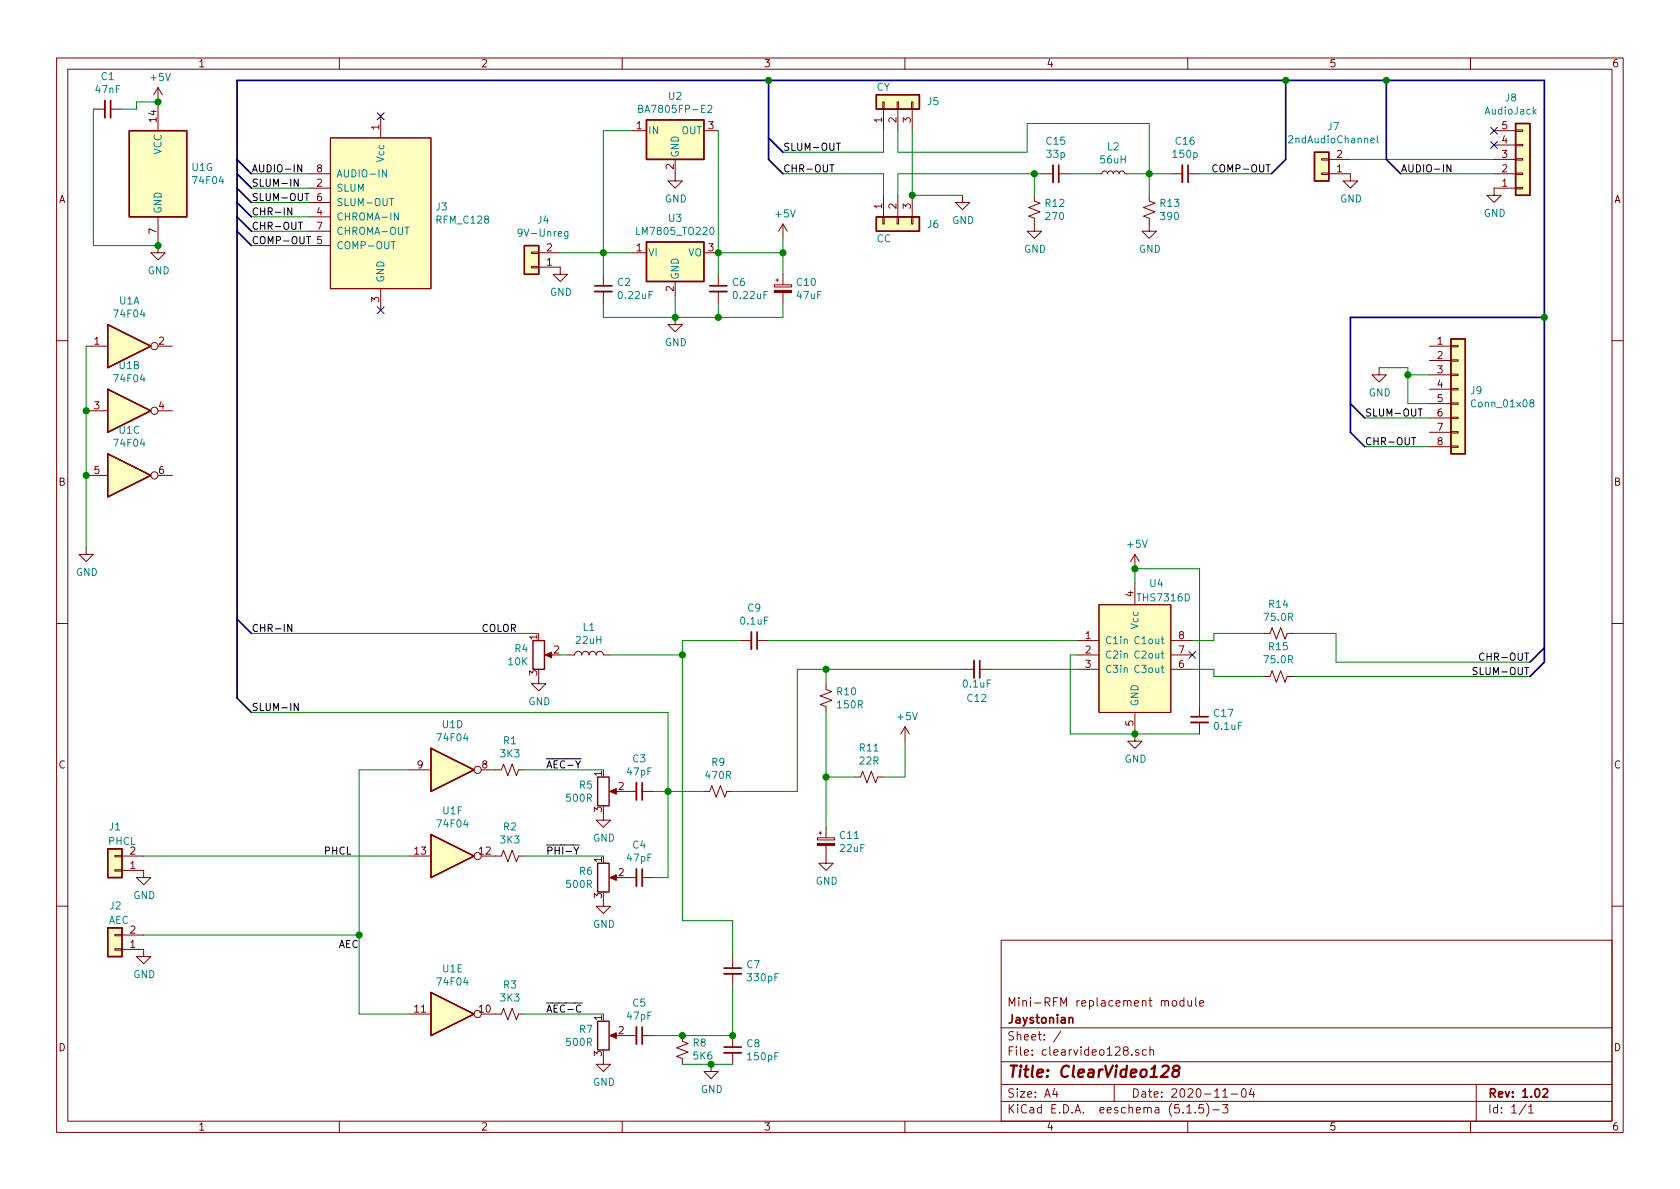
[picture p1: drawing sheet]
EESchema Schematic File Version 4
EELAYER 30 0
EELAYER END
$Descr A4 11693 8268
encoding utf-8
Sheet 1 1
Title "ClearVideo128"
Date "2020-11-04"
Rev "1.02"
Comp "Jaystonian"
Comment1 "Mini-RFM replacement module"
Comment2 ""
Comment3 ""
Comment4 ""
$EndDescr
$Comp
L CPU2:THS7316D U4
U 1 1
P 7900 4550
F 0 "U4" H 8050 5050 50  0000 C CNN
F 1 "THS7316D" H 8100 4950 50  0000 C CNN
F 2 "Package_SO:SO-8_3.9x4.9mm_P1.27mm" H 7900 5000 50  0001 C CNN
F 3 "" H 7900 5000 50  0001 C CNN
	1    7900 4550
	1    0    0    -1  
$EndComp
$Comp
L Power2:GND #PWR021
U 1 1
P 7900 5100
F 0 "#PWR021" H 7900 4850 50  0001 C CNN
F 1 "GND" H 7905 4927 50  0000 C CNN
F 2 "" H 7900 5100 50  0001 C CNN
F 3 "" H 7900 5100 50  0001 C CNN
	1    7900 5100
	1    0    0    -1  
$EndComp
$Comp
L Device:R_Small_US R14
U 1 1
P 8900 4400
F 0 "R14" V 8695 4400 50  0000 C CNN
F 1 "75.0R" V 8786 4400 50  0000 C CNN
F 2 "Resistor_THT:R_Axial_DIN0207_L6.3mm_D2.5mm_P7.62mm_Horizontal" H 8900 4400 50  0001 C CNN
F 3 "~" H 8900 4400 50  0001 C CNN
	1    8900 4400
	0    1    1    0   
$EndComp
$Comp
L Device:R_Small_US R15
U 1 1
P 8900 4700
F 0 "R15" V 9105 4700 50  0000 C CNN
F 1 "75.0R" V 9014 4700 50  0000 C CNN
F 2 "Resistor_THT:R_Axial_DIN0207_L6.3mm_D2.5mm_P7.62mm_Horizontal" H 8900 4700 50  0001 C CNN
F 3 "~" H 8900 4700 50  0001 C CNN
	1    8900 4700
	0    -1   -1   0   
$EndComp
Wire Wire Line
	8300 4450 8450 4450
Wire Wire Line
	8450 4450 8450 4400
Wire Wire Line
	8450 4400 8800 4400
Wire Wire Line
	8300 4650 8450 4650
Wire Wire Line
	8450 4650 8450 4700
Wire Wire Line
	8450 4700 8800 4700
Wire Wire Line
	9000 4400 9300 4400
Wire Wire Line
	9300 4400 9300 4600
$Comp
L 74xx:74LS04 U1
U 1 1
P 900 2400
F 0 "U1" H 900 2717 50  0000 C CNN
F 1 "74F04" H 900 2626 50  0000 C CNN
F 2 "Package_SO:SOIC-14_3.9x8.7mm_P1.27mm" H 900 2400 50  0001 C CNN
F 3 "http://www.ti.com/lit/gpn/sn74LS04" H 900 2400 50  0001 C CNN
	1    900  2400
	1    0    0    -1  
$EndComp
$Comp
L 74xx:74LS04 U1
U 2 1
P 900 2850
F 0 "U1" H 900 3167 50  0000 C CNN
F 1 "74F04" H 900 3076 50  0000 C CNN
F 2 "Package_SO:SOIC-14_3.9x8.7mm_P1.27mm" H 900 2850 50  0001 C CNN
F 3 "http://www.ti.com/lit/gpn/sn74LS04" H 900 2850 50  0001 C CNN
	2    900  2850
	1    0    0    -1  
$EndComp
$Comp
L 74xx:74LS04 U1
U 3 1
P 900 3300
F 0 "U1" H 900 3617 50  0000 C CNN
F 1 "74F04" H 900 3526 50  0000 C CNN
F 2 "Package_SO:SOIC-14_3.9x8.7mm_P1.27mm" H 900 3300 50  0001 C CNN
F 3 "http://www.ti.com/lit/gpn/sn74LS04" H 900 3300 50  0001 C CNN
	3    900  3300
	1    0    0    -1  
$EndComp
$Comp
L 74xx:74LS04 U1
U 4 1
P 3150 5350
F 0 "U1" H 3150 5667 50  0000 C CNN
F 1 "74F04" H 3150 5576 50  0000 C CNN
F 2 "Package_SO:SOIC-14_3.9x8.7mm_P1.27mm" H 3150 5350 50  0001 C CNN
F 3 "http://www.ti.com/lit/gpn/sn74LS04" H 3150 5350 50  0001 C CNN
	4    3150 5350
	1    0    0    -1  
$EndComp
$Comp
L 74xx:74LS04 U1
U 5 1
P 3150 7050
F 0 "U1" H 3150 7367 50  0000 C CNN
F 1 "74F04" H 3150 7276 50  0000 C CNN
F 2 "Package_SO:SOIC-14_3.9x8.7mm_P1.27mm" H 3150 7050 50  0001 C CNN
F 3 "http://www.ti.com/lit/gpn/sn74LS04" H 3150 7050 50  0001 C CNN
	5    3150 7050
	1    0    0    -1  
$EndComp
$Comp
L 74xx:74LS04 U1
U 6 1
P 3150 5950
F 0 "U1" H 3150 6267 50  0000 C CNN
F 1 "74F04" H 3150 6176 50  0000 C CNN
F 2 "Package_SO:SOIC-14_3.9x8.7mm_P1.27mm" H 3150 5950 50  0001 C CNN
F 3 "http://www.ti.com/lit/gpn/sn74LS04" H 3150 5950 50  0001 C CNN
	6    3150 5950
	1    0    0    -1  
$EndComp
$Comp
L 74xx:74LS04 U1
U 7 1
P 1100 1200
F 0 "U1" H 1330 1246 50  0000 L CNN
F 1 "74F04" H 1330 1155 50  0000 L CNN
F 2 "Package_SO:SOIC-14_3.9x8.7mm_P1.27mm" H 1100 1200 50  0001 C CNN
F 3 "http://www.ti.com/lit/gpn/sn74LS04" H 1100 1200 50  0001 C CNN
	7    1100 1200
	1    0    0    -1  
$EndComp
$Comp
L Device:C_Small C1
U 1 1
P 750 750
F 0 "C1" V 521 750 50  0000 C CNN
F 1 "47nF" V 612 750 50  0000 C CNN
F 2 "Capacitor_SMD:C_0805_2012Metric_Pad1.15x1.40mm_HandSolder" H 750 750 50  0001 C CNN
F 3 "~" H 750 750 50  0001 C CNN
	1    750  750 
	0    1    1    0   
$EndComp
$Comp
L Power2:+5V #PWR04
U 1 1
P 1100 700
F 0 "#PWR04" H 1100 550 50  0001 C CNN
F 1 "+5V" H 1115 873 50  0000 C CNN
F 2 "" H 1100 700 50  0001 C CNN
F 3 "" H 1100 700 50  0001 C CNN
	1    1100 700 
	1    0    0    -1  
$EndComp
$Comp
L Power2:GND #PWR05
U 1 1
P 1100 1700
F 0 "#PWR05" H 1100 1450 50  0001 C CNN
F 1 "GND" H 1105 1527 50  0000 C CNN
F 2 "" H 1100 1700 50  0001 C CNN
F 3 "" H 1100 1700 50  0001 C CNN
	1    1100 1700
	1    0    0    -1  
$EndComp
Wire Wire Line
	850  750  950  750 
Wire Wire Line
	950  750  950  700 
Wire Wire Line
	950  700  1100 700 
Connection ~ 1100 700 
Wire Wire Line
	650  750  650  1700
Wire Wire Line
	650  1700 1100 1700
Connection ~ 1100 1700
$Comp
L Power2:GND #PWR01
U 1 1
P 600 3800
F 0 "#PWR01" H 600 3550 50  0001 C CNN
F 1 "GND" H 605 3627 50  0000 C CNN
F 2 "" H 600 3800 50  0001 C CNN
F 3 "" H 600 3800 50  0001 C CNN
	1    600  3800
	1    0    0    -1  
$EndComp
Wire Wire Line
	600  2400 600  2850
Connection ~ 600  2850
Wire Wire Line
	600  2850 600  3300
Connection ~ 600  3300
Wire Wire Line
	600  3300 600  3800
$Comp
L Device:R_Small_US R1
U 1 1
P 3550 5350
F 0 "R1" V 3345 5350 50  0000 C CNN
F 1 "3K3" V 3436 5350 50  0000 C CNN
F 2 "Resistor_SMD:R_0805_2012Metric_Pad1.15x1.40mm_HandSolder" H 3550 5350 50  0001 C CNN
F 3 "~" H 3550 5350 50  0001 C CNN
	1    3550 5350
	0    1    1    0   
$EndComp
$Comp
L Device:R_Small_US R3
U 1 1
P 3550 7050
F 0 "R3" V 3345 7050 50  0000 C CNN
F 1 "3K3" V 3436 7050 50  0000 C CNN
F 2 "Resistor_SMD:R_0805_2012Metric_Pad1.15x1.40mm_HandSolder" H 3550 7050 50  0001 C CNN
F 3 "~" H 3550 7050 50  0001 C CNN
	1    3550 7050
	0    1    1    0   
$EndComp
$Comp
L Device:R_Small_US R2
U 1 1
P 3550 5950
F 0 "R2" V 3345 5950 50  0000 C CNN
F 1 "3K3" V 3436 5950 50  0000 C CNN
F 2 "Resistor_SMD:R_0805_2012Metric_Pad1.15x1.40mm_HandSolder" H 3550 5950 50  0001 C CNN
F 3 "~" H 3550 5950 50  0001 C CNN
	1    3550 5950
	0    1    1    0   
$EndComp
$Comp
L Device:R_POT R5
U 1 1
P 4200 5500
F 0 "R5" H 4131 5546 50  0000 R CNN
F 1 "500R" H 4131 5455 50  0000 R CNN
F 2 "Potentiometer_THT:Potentiometer_Bourns_3296X_Horizontal" H 4200 5500 50  0001 C CNN
F 3 "~" H 4200 5500 50  0001 C CNN
	1    4200 5500
	1    0    0    -1  
$EndComp
Wire Wire Line
	3650 5350 4200 5350
$Comp
L Power2:GND #PWR09
U 1 1
P 4200 5650
F 0 "#PWR09" H 4200 5400 50  0001 C CNN
F 1 "GND" H 4205 5477 50  0000 C CNN
F 2 "" H 4200 5650 50  0001 C CNN
F 3 "" H 4200 5650 50  0001 C CNN
	1    4200 5650
	1    0    0    -1  
$EndComp
$Comp
L Device:C_Small C3
U 1 1
P 4450 5500
F 0 "C3" V 4221 5500 50  0000 C CNN
F 1 "47pF" V 4312 5500 50  0000 C CNN
F 2 "Capacitor_SMD:C_0805_2012Metric_Pad1.15x1.40mm_HandSolder" H 4450 5500 50  0001 C CNN
F 3 "~" H 4450 5500 50  0001 C CNN
	1    4450 5500
	0    1    1    0   
$EndComp
$Comp
L Device:R_POT R6
U 1 1
P 4200 6100
F 0 "R6" H 4131 6146 50  0000 R CNN
F 1 "500R" H 4131 6055 50  0000 R CNN
F 2 "Potentiometer_THT:Potentiometer_Bourns_3296X_Horizontal" H 4200 6100 50  0001 C CNN
F 3 "~" H 4200 6100 50  0001 C CNN
	1    4200 6100
	1    0    0    -1  
$EndComp
Wire Wire Line
	3650 5950 4200 5950
$Comp
L Power2:GND #PWR010
U 1 1
P 4200 6250
F 0 "#PWR010" H 4200 6000 50  0001 C CNN
F 1 "GND" H 4205 6077 50  0000 C CNN
F 2 "" H 4200 6250 50  0001 C CNN
F 3 "" H 4200 6250 50  0001 C CNN
	1    4200 6250
	1    0    0    -1  
$EndComp
$Comp
L Device:C_Small C4
U 1 1
P 4450 6100
F 0 "C4" V 4221 6100 50  0000 C CNN
F 1 "47pF" V 4312 6100 50  0000 C CNN
F 2 "Capacitor_SMD:C_0805_2012Metric_Pad1.15x1.40mm_HandSolder" H 4450 6100 50  0001 C CNN
F 3 "~" H 4450 6100 50  0001 C CNN
	1    4450 6100
	0    1    1    0   
$EndComp
Wire Wire Line
	4550 5500 4650 5500
Wire Wire Line
	4650 6100 4550 6100
$Comp
L Device:R_Small_US R9
U 1 1
P 5000 5500
F 0 "R9" V 4795 5500 50  0000 C CNN
F 1 "470R" V 4886 5500 50  0000 C CNN
F 2 "Resistor_SMD:R_0805_2012Metric_Pad1.15x1.40mm_HandSolder" H 5000 5500 50  0001 C CNN
F 3 "~" H 5000 5500 50  0001 C CNN
	1    5000 5500
	0    1    1    0   
$EndComp
Wire Wire Line
	4650 5500 4900 5500
$Comp
L Device:R_POT R7
U 1 1
P 4200 7200
F 0 "R7" H 4131 7246 50  0000 R CNN
F 1 "500R" H 4131 7155 50  0000 R CNN
F 2 "Potentiometer_THT:Potentiometer_Bourns_3296X_Horizontal" H 4200 7200 50  0001 C CNN
F 3 "~" H 4200 7200 50  0001 C CNN
	1    4200 7200
	1    0    0    -1  
$EndComp
Wire Wire Line
	3650 7050 4200 7050
$Comp
L Power2:GND #PWR011
U 1 1
P 4200 7350
F 0 "#PWR011" H 4200 7100 50  0001 C CNN
F 1 "GND" H 4205 7177 50  0000 C CNN
F 2 "" H 4200 7350 50  0001 C CNN
F 3 "" H 4200 7350 50  0001 C CNN
	1    4200 7350
	1    0    0    -1  
$EndComp
$Comp
L Device:C_Small C5
U 1 1
P 4450 7200
F 0 "C5" V 4221 7200 50  0000 C CNN
F 1 "47pF" V 4312 7200 50  0000 C CNN
F 2 "Capacitor_SMD:C_0805_2012Metric_Pad1.15x1.40mm_HandSolder" H 4450 7200 50  0001 C CNN
F 3 "~" H 4450 7200 50  0001 C CNN
	1    4450 7200
	0    1    1    0   
$EndComp
$Comp
L Device:R_Small_US R8
U 1 1
P 4750 7300
F 0 "R8" H 4682 7254 50  0000 R CNN
F 1 "5K6" H 4682 7345 50  0000 R CNN
F 2 "Resistor_SMD:R_0805_2012Metric_Pad1.15x1.40mm_HandSolder" H 4750 7300 50  0001 C CNN
F 3 "~" H 4750 7300 50  0001 C CNN
	1    4750 7300
	-1   0    0    1   
$EndComp
Wire Wire Line
	4750 7200 4550 7200
$Comp
L Device:C_Small C8
U 1 1
P 5100 7300
F 0 "C8" H 5192 7346 50  0000 L CNN
F 1 "150pF" H 5192 7255 50  0000 L CNN
F 2 "Capacitor_SMD:C_0805_2012Metric_Pad1.15x1.40mm_HandSolder" H 5100 7300 50  0001 C CNN
F 3 "~" H 5100 7300 50  0001 C CNN
	1    5100 7300
	1    0    0    -1  
$EndComp
Wire Wire Line
	4750 7400 4950 7400
Wire Wire Line
	4750 7200 5100 7200
Connection ~ 4750 7200
$Comp
L Power2:GND #PWR014
U 1 1
P 4950 7400
F 0 "#PWR014" H 4950 7150 50  0001 C CNN
F 1 "GND" H 4955 7227 50  0000 C CNN
F 2 "" H 4950 7400 50  0001 C CNN
F 3 "" H 4950 7400 50  0001 C CNN
	1    4950 7400
	1    0    0    -1  
$EndComp
Connection ~ 4950 7400
Wire Wire Line
	4950 7400 5100 7400
$Comp
L Device:C_Small C7
U 1 1
P 5100 6750
F 0 "C7" H 5192 6796 50  0000 L CNN
F 1 "330pF" H 5192 6705 50  0000 L CNN
F 2 "Capacitor_SMD:C_0805_2012Metric_Pad1.15x1.40mm_HandSolder" H 5100 6750 50  0001 C CNN
F 3 "~" H 5100 6750 50  0001 C CNN
	1    5100 6750
	1    0    0    -1  
$EndComp
Wire Wire Line
	5100 6850 5100 7200
Connection ~ 5100 7200
$Comp
L Device:R_POT R4
U 1 1
P 3750 4550
F 0 "R4" H 3681 4596 50  0000 R CNN
F 1 "10K" H 3681 4505 50  0000 R CNN
F 2 "Potentiometer_THT:Potentiometer_Bourns_3296X_Horizontal" H 3750 4550 50  0001 C CNN
F 3 "~" H 3750 4550 50  0001 C CNN
	1    3750 4550
	1    0    0    -1  
$EndComp
$Comp
L Power2:GND #PWR08
U 1 1
P 3750 4700
F 0 "#PWR08" H 3750 4450 50  0001 C CNN
F 1 "GND" H 3755 4527 50  0000 C CNN
F 2 "" H 3750 4700 50  0001 C CNN
F 3 "" H 3750 4700 50  0001 C CNN
	1    3750 4700
	1    0    0    -1  
$EndComp
$Comp
L Device:L L1
U 1 1
P 4100 4550
F 0 "L1" V 4290 4550 50  0000 C CNN
F 1 "22uH" V 4199 4550 50  0000 C CNN
F 2 "Inductor_THT:L_Axial_L5.3mm_D2.2mm_P7.62mm_Horizontal_Vishay_IM-1" H 4100 4550 50  0001 C CNN
F 3 "~" H 4100 4550 50  0001 C CNN
	1    4100 4550
	0    -1   -1   0   
$EndComp
Wire Wire Line
	3900 4550 3950 4550
Connection ~ 4650 5500
Wire Wire Line
	4650 5500 4650 6100
Wire Wire Line
	5100 6650 5100 6400
Wire Wire Line
	5100 6400 4750 6400
Wire Wire Line
	4750 6400 4750 4550
Wire Wire Line
	4750 4550 4250 4550
$Comp
L Device:C_Small C9
U 1 1
P 5250 4450
F 0 "C9" V 5021 4450 50  0000 C CNN
F 1 "0.1uF" V 5112 4450 50  0000 C CNN
F 2 "Capacitor_SMD:C_0805_2012Metric_Pad1.15x1.40mm_HandSolder" H 5250 4450 50  0001 C CNN
F 3 "~" H 5250 4450 50  0001 C CNN
	1    5250 4450
	0    1    1    0   
$EndComp
Wire Wire Line
	4750 4450 5150 4450
Wire Wire Line
	7500 4550 7450 4550
Wire Wire Line
	7450 4550 7450 5100
Wire Wire Line
	7450 5100 7900 5100
Connection ~ 7900 5100
$Comp
L Device:C_Small C12
U 1 1
P 6800 4650
F 0 "C12" V 7000 4650 50  0000 C CNN
F 1 "0.1uF" V 6900 4650 50  0000 C CNN
F 2 "Capacitor_SMD:C_0805_2012Metric_Pad1.15x1.40mm_HandSolder" H 6800 4650 50  0001 C CNN
F 3 "~" H 6800 4650 50  0001 C CNN
	1    6800 4650
	0    1    1    0   
$EndComp
Wire Wire Line
	6900 4650 7500 4650
Wire Wire Line
	5100 5500 5550 5500
Wire Wire Line
	5550 5500 5550 4650
Wire Wire Line
	5550 4650 5750 4650
$Comp
L Device:R_Small_US R10
U 1 1
P 5750 4850
F 0 "R10" H 5818 4896 50  0000 L CNN
F 1 "150R" H 5818 4805 50  0000 L CNN
F 2 "Resistor_SMD:R_0805_2012Metric_Pad1.15x1.40mm_HandSolder" H 5750 4850 50  0001 C CNN
F 3 "~" H 5750 4850 50  0001 C CNN
	1    5750 4850
	1    0    0    -1  
$EndComp
Wire Wire Line
	5750 4750 5750 4650
$Comp
L Device:CP_Small C11
U 1 1
P 5750 5850
F 0 "C11" H 5838 5896 50  0000 L CNN
F 1 "22uF" H 5838 5805 50  0000 L CNN
F 2 "Capacitor_Tantalum_SMD:CP_EIA-6032-28_Kemet-C_Pad2.25x2.35mm_HandSolder" H 5750 5850 50  0001 C CNN
F 3 "~" H 5750 5850 50  0001 C CNN
	1    5750 5850
	1    0    0    -1  
$EndComp
$Comp
L Power2:GND #PWR016
U 1 1
P 5750 5950
F 0 "#PWR016" H 5750 5700 50  0001 C CNN
F 1 "GND" H 5755 5777 50  0000 C CNN
F 2 "" H 5750 5950 50  0001 C CNN
F 3 "" H 5750 5950 50  0001 C CNN
	1    5750 5950
	1    0    0    -1  
$EndComp
$Comp
L Device:R_Small_US R11
U 1 1
P 6050 5400
F 0 "R11" V 5845 5400 50  0000 C CNN
F 1 "22R" V 5936 5400 50  0000 C CNN
F 2 "Resistor_SMD:R_0805_2012Metric_Pad1.15x1.40mm_HandSolder" H 6050 5400 50  0001 C CNN
F 3 "~" H 6050 5400 50  0001 C CNN
	1    6050 5400
	0    1    1    0   
$EndComp
Wire Wire Line
	5750 4950 5750 5400
Wire Wire Line
	5950 5400 5750 5400
Connection ~ 5750 5400
Wire Wire Line
	5750 5400 5750 5750
$Comp
L Power2:+5V #PWR017
U 1 1
P 6300 5150
F 0 "#PWR017" H 6300 5000 50  0001 C CNN
F 1 "+5V" H 6315 5323 50  0000 C CNN
F 2 "" H 6300 5150 50  0001 C CNN
F 3 "" H 6300 5150 50  0001 C CNN
	1    6300 5150
	1    0    0    -1  
$EndComp
$Comp
L Power2:+5V #PWR020
U 1 1
P 7900 3950
F 0 "#PWR020" H 7900 3800 50  0001 C CNN
F 1 "+5V" H 7915 4123 50  0000 C CNN
F 2 "" H 7900 3950 50  0001 C CNN
F 3 "" H 7900 3950 50  0001 C CNN
	1    7900 3950
	1    0    0    -1  
$EndComp
Wire Wire Line
	7900 3950 7900 4050
Wire Wire Line
	6300 5150 6300 5400
Wire Wire Line
	6300 5400 6150 5400
$Comp
L Device:C_Small C17
U 1 1
P 8350 5000
F 0 "C17" H 8442 5046 50  0000 L CNN
F 1 "0.1uF" H 8442 4955 50  0000 L CNN
F 2 "Capacitor_SMD:C_0805_2012Metric_Pad1.15x1.40mm_HandSolder" H 8350 5000 50  0001 C CNN
F 3 "~" H 8350 5000 50  0001 C CNN
	1    8350 5000
	1    0    0    -1  
$EndComp
Wire Wire Line
	7900 5100 8350 5100
Wire Wire Line
	8350 4900 8350 3950
Wire Wire Line
	8350 3950 7900 3950
Connection ~ 7900 3950
Text Label 2450 5950 2    50   ~ 0
PHCL
Text Label 2500 6600 2    50   ~ 0
AEC
Wire Wire Line
	2500 5350 2850 5350
Wire Wire Line
	2500 7050 2850 7050
Wire Wire Line
	5750 4650 6700 4650
Connection ~ 5750 4650
$Comp
L CPU2:RFM_C128 J3
U 1 1
P 2650 1400
F 0 "J3" H 3028 1371 50  0000 L CNN
F 1 "RFM_C128" H 3028 1280 50  0000 L CNN
F 2 "CPU2:RFM_C128" H 3000 900 50  0001 C CNN
F 3 "" H 2500 1600 50  0001 C CNN
	1    2650 1400
	1    0    0    -1  
$EndComp
Entry Bus Bus
	1650 1600 1750 1700
Entry Bus Bus
	1650 1500 1750 1600
Entry Bus Bus
	1650 1400 1750 1500
Entry Bus Bus
	1650 1300 1750 1400
Entry Bus Bus
	1650 1200 1750 1300
Entry Bus Bus
	1650 1100 1750 1200
Wire Wire Line
	1750 1200 2150 1200
Wire Wire Line
	1750 1300 2150 1300
Wire Wire Line
	1750 1400 2150 1400
Wire Wire Line
	1750 1500 2150 1500
Wire Wire Line
	1750 1600 2150 1600
Wire Wire Line
	1750 1700 2150 1700
Text Label 1750 1200 0    50   ~ 0
AUDIO-IN
Text Label 1750 1300 0    50   ~ 0
SLUM-IN
Text Label 1750 1400 0    50   ~ 0
SLUM-OUT
Text Label 1750 1500 0    50   ~ 0
CHR-IN
Text Label 1750 1600 0    50   ~ 0
CHR-OUT
Text Label 1750 1700 0    50   ~ 0
COMP-OUT
Entry Bus Bus
	10750 4600 10650 4700
Entry Bus Bus
	10750 4500 10650 4600
Wire Wire Line
	9300 4600 10650 4600
Wire Wire Line
	9000 4700 10650 4700
Text Label 10650 4600 2    50   ~ 0
CHR-OUT
Text Label 10650 4700 2    50   ~ 0
SLUM-OUT
Entry Bus Bus
	1650 4850 1750 4950
Entry Bus Bus
	1650 4300 1750 4400
Wire Wire Line
	1750 4950 4650 4950
Text Label 1750 4400 0    50   ~ 0
CHR-IN
Wire Wire Line
	1750 4400 3750 4400
Text Label 1750 4950 0    50   ~ 0
SLUM-IN
$Comp
L Connector_Generic:Conn_01x02 J7
U 1 1
P 9200 1200
F 0 "J7" H 9118 875 50  0000 C CNN
F 1 "2ndAudioChannel" H 9118 966 50  0000 C CNN
F 2 "Connector_PinHeader_2.54mm:PinHeader_1x02_P2.54mm_Vertical" H 9200 1200 50  0001 C CNN
F 3 "~" H 9200 1200 50  0001 C CNN
	1    9200 1200
	-1   0    0    1   
$EndComp
$Comp
L Power2:GND #PWR023
U 1 1
P 9400 1200
F 0 "#PWR023" H 9400 950 50  0001 C CNN
F 1 "GND" H 9405 1027 50  0000 C CNN
F 2 "" H 9400 1200 50  0001 C CNN
F 3 "" H 9400 1200 50  0001 C CNN
	1    9400 1200
	1    0    0    -1  
$EndComp
Entry Bus Bus
	9650 1100 9750 1200
Text Label 9750 1200 0    50   ~ 0
AUDIO-IN
$Comp
L Power2:GND #PWR02
U 1 1
P 1000 6050
F 0 "#PWR02" H 1000 5800 50  0001 C CNN
F 1 "GND" H 1005 5877 50  0000 C CNN
F 2 "" H 1000 6050 50  0001 C CNN
F 3 "" H 1000 6050 50  0001 C CNN
	1    1000 6050
	1    0    0    -1  
$EndComp
$Comp
L Regulator_Linear:LM7805_TO220 U3
U 1 1
P 4700 1750
F 0 "U3" H 4700 1992 50  0000 C CNN
F 1 "LM7805_TO220" H 4700 1901 50  0000 C CNN
F 2 "Package_TO_SOT_THT:TO-220-3_Vertical" H 4700 1975 50  0001 C CIN
F 3 "http://www.fairchildsemi.com/ds/LM/LM7805.pdf" H 4700 1700 50  0001 C CNN
	1    4700 1750
	1    0    0    -1  
$EndComp
$Comp
L Power2:GND #PWR013
U 1 1
P 4700 2200
F 0 "#PWR013" H 4700 1950 50  0001 C CNN
F 1 "GND" H 4705 2027 50  0000 C CNN
F 2 "" H 4700 2200 50  0001 C CNN
F 3 "" H 4700 2200 50  0001 C CNN
	1    4700 2200
	1    0    0    -1  
$EndComp
Wire Wire Line
	4700 2200 4700 2050
$Comp
L Power2:+5V #PWR015
U 1 1
P 5450 1650
F 0 "#PWR015" H 5450 1500 50  0001 C CNN
F 1 "+5V" H 5465 1823 50  0000 C CNN
F 2 "" H 5450 1650 50  0001 C CNN
F 3 "" H 5450 1650 50  0001 C CNN
	1    5450 1650
	1    0    0    -1  
$EndComp
Wire Wire Line
	5450 1750 5450 1650
Wire Wire Line
	3900 1750 4200 1750
$Comp
L Device:CP_Small C10
U 1 1
P 5450 2000
F 0 "C10" H 5538 2046 50  0000 L CNN
F 1 "47uF" H 5538 1955 50  0000 L CNN
F 2 "Capacitor_THT:CP_Radial_D6.3mm_P2.50mm" H 5450 2000 50  0001 C CNN
F 3 "~" H 5450 2000 50  0001 C CNN
	1    5450 2000
	1    0    0    -1  
$EndComp
$Comp
L Device:C_Small C6
U 1 1
P 5000 2000
F 0 "C6" H 5092 2046 50  0000 L CNN
F 1 "0.22uF" H 5092 1955 50  0000 L CNN
F 2 "Capacitor_SMD:C_0805_2012Metric_Pad1.15x1.40mm_HandSolder" H 5000 2000 50  0001 C CNN
F 3 "~" H 5000 2000 50  0001 C CNN
	1    5000 2000
	1    0    0    -1  
$EndComp
Wire Wire Line
	5450 1750 5450 1900
Wire Wire Line
	5000 1900 5000 1750
Connection ~ 5000 1750
Connection ~ 5450 1750
Wire Wire Line
	5000 1750 5450 1750
Wire Wire Line
	5450 2100 5450 2200
Wire Wire Line
	5450 2200 5000 2200
Connection ~ 4700 2200
Wire Wire Line
	5000 2100 5000 2200
Connection ~ 5000 2200
Wire Wire Line
	5000 2200 4700 2200
$Comp
L Device:C_Small C2
U 1 1
P 4200 2000
F 0 "C2" H 4292 2046 50  0000 L CNN
F 1 "0.22uF" H 4292 1955 50  0000 L CNN
F 2 "Capacitor_SMD:C_0805_2012Metric_Pad1.15x1.40mm_HandSolder" H 4200 2000 50  0001 C CNN
F 3 "~" H 4200 2000 50  0001 C CNN
	1    4200 2000
	1    0    0    -1  
$EndComp
Wire Wire Line
	4200 2100 4200 2200
Wire Wire Line
	4200 2200 4700 2200
Wire Wire Line
	4200 1900 4200 1750
Connection ~ 4200 1750
Wire Wire Line
	4200 1750 4400 1750
$Comp
L Regulator_Linear:L7805 U2
U 1 1
P 4700 900
F 0 "U2" H 4700 1142 50  0000 C CNN
F 1 "BA7805FP-E2" H 4700 1051 50  0000 C CNN
F 2 "Package_TO_SOT_SMD:TO-252-3_TabPin2" H 4725 750 50  0001 L CIN
F 3 "http://www.st.com/content/ccc/resource/technical/document/datasheet/41/4f/b3/b0/12/d4/47/88/CD00000444.pdf/files/CD00000444.pdf/jcr:content/translations/en.CD00000444.pdf" H 4700 850 50  0001 C CNN
	1    4700 900 
	1    0    0    -1  
$EndComp
$Comp
L Power2:GND #PWR012
U 1 1
P 4700 1200
F 0 "#PWR012" H 4700 950 50  0001 C CNN
F 1 "GND" H 4705 1027 50  0000 C CNN
F 2 "" H 4700 1200 50  0001 C CNN
F 3 "" H 4700 1200 50  0001 C CNN
	1    4700 1200
	1    0    0    -1  
$EndComp
Wire Wire Line
	4400 900  4200 900 
Wire Wire Line
	4200 900  4200 1750
Wire Wire Line
	5000 900  5000 1750
Entry Bus Bus
	5350 1100 5450 1200
Text Label 5450 1200 0    50   ~ 0
CHR-OUT
$Comp
L Connector_Generic:Conn_01x02 J1
U 1 1
P 800 6050
F 0 "J1" H 800 5750 50  0000 C CNN
F 1 "PHCL" H 750 5850 50  0000 C CNN
F 2 "Connector_PinHeader_2.54mm:PinHeader_1x02_P2.54mm_Vertical" H 800 6050 50  0001 C CNN
F 3 "~" H 800 6050 50  0001 C CNN
	1    800  6050
	-1   0    0    1   
$EndComp
$Comp
L Connector_Generic:Conn_01x02 J2
U 1 1
P 800 6600
F 0 "J2" H 750 6300 50  0000 L CNN
F 1 "AEC" H 700 6400 50  0000 L CNN
F 2 "Connector_PinHeader_2.54mm:PinHeader_1x02_P2.54mm_Vertical" H 800 6600 50  0001 C CNN
F 3 "~" H 800 6600 50  0001 C CNN
	1    800  6600
	-1   0    0    1   
$EndComp
$Comp
L Power2:GND #PWR03
U 1 1
P 1000 6600
F 0 "#PWR03" H 1000 6350 50  0001 C CNN
F 1 "GND" H 1005 6427 50  0000 C CNN
F 2 "" H 1000 6600 50  0001 C CNN
F 3 "" H 1000 6600 50  0001 C CNN
	1    1000 6600
	1    0    0    -1  
$EndComp
Connection ~ 2500 6500
Wire Wire Line
	2500 6500 2500 7050
Wire Wire Line
	1000 5950 2850 5950
Wire Wire Line
	1000 6500 2500 6500
Entry Bus Bus
	5350 950  5450 1050
Text Label 5450 1050 0    50   ~ 0
SLUM-OUT
$Comp
L Device:C_Small C15
U 1 1
P 7350 1200
F 0 "C15" V 7121 1200 50  0000 C CNN
F 1 "33p" V 7212 1200 50  0000 C CNN
F 2 "Capacitor_SMD:C_0805_2012Metric_Pad1.15x1.40mm_HandSolder" H 7350 1200 50  0001 C CNN
F 3 "0805N330K250CT" H 7350 1200 50  0001 C CNN
	1    7350 1200
	0    1    1    0   
$EndComp
$Comp
L Device:L_Small L2
U 1 1
P 7750 1200
F 0 "L2" V 7935 1200 50  0000 C CNN
F 1 "56uH" V 7844 1200 50  0000 C CNN
F 2 "Inductor_SMD:L_0805_2012Metric_Pad1.15x1.40mm_HandSolder" H 7750 1200 50  0001 C CNN
F 3 "MLF2012K560KT000" H 7750 1200 50  0001 C CNN
	1    7750 1200
	0    -1   -1   0   
$EndComp
$Comp
L Device:C_Small C16
U 1 1
P 8250 1200
F 0 "C16" V 8021 1200 50  0000 C CNN
F 1 "150p" V 8112 1200 50  0000 C CNN
F 2 "Capacitor_SMD:C_0805_2012Metric_Pad1.15x1.40mm_HandSolder" H 8250 1200 50  0001 C CNN
F 3 "0805B151K250CT" H 8250 1200 50  0001 C CNN
	1    8250 1200
	0    1    1    0   
$EndComp
Wire Wire Line
	7450 1200 7650 1200
Wire Wire Line
	7850 1200 8000 1200
Wire Wire Line
	7150 1050 7150 850 
Wire Wire Line
	7150 850  8000 850 
Wire Wire Line
	8000 850  8000 1200
Connection ~ 8000 1200
Wire Wire Line
	8000 1200 8150 1200
$Comp
L Device:R_Small_US R13
U 1 1
P 8000 1450
F 0 "R13" H 8068 1496 50  0000 L CNN
F 1 "390" H 8068 1405 50  0000 L CNN
F 2 "Resistor_SMD:R_0805_2012Metric_Pad1.15x1.40mm_HandSolder" H 8000 1450 50  0001 C CNN
F 3 "~" H 8000 1450 50  0001 C CNN
	1    8000 1450
	1    0    0    -1  
$EndComp
$Comp
L Device:R_Small_US R12
U 1 1
P 7200 1450
F 0 "R12" H 7268 1496 50  0000 L CNN
F 1 "270" H 7268 1405 50  0000 L CNN
F 2 "Resistor_SMD:R_0805_2012Metric_Pad1.15x1.40mm_HandSolder" H 7200 1450 50  0001 C CNN
F 3 "~" H 7200 1450 50  0001 C CNN
	1    7200 1450
	1    0    0    -1  
$EndComp
Wire Wire Line
	8000 1350 8000 1200
Wire Wire Line
	7200 1350 7200 1200
Wire Wire Line
	7200 1200 7250 1200
$Comp
L Power2:GND #PWR019
U 1 1
P 7200 1550
F 0 "#PWR019" H 7200 1300 50  0001 C CNN
F 1 "GND" H 7205 1377 50  0000 C CNN
F 2 "" H 7200 1550 50  0001 C CNN
F 3 "" H 7200 1550 50  0001 C CNN
	1    7200 1550
	1    0    0    -1  
$EndComp
$Comp
L Power2:GND #PWR022
U 1 1
P 8000 1550
F 0 "#PWR022" H 8000 1300 50  0001 C CNN
F 1 "GND" H 8005 1377 50  0000 C CNN
F 2 "" H 8000 1550 50  0001 C CNN
F 3 "" H 8000 1550 50  0001 C CNN
	1    8000 1550
	1    0    0    -1  
$EndComp
Wire Bus Line
	1650 550  5350 550 
Wire Wire Line
	8350 1200 8850 1200
Entry Bus Bus
	8950 1100 8850 1200
Wire Bus Line
	8950 1100 8950 550 
Text Label 8850 1200 2    50   ~ 0
COMP-OUT
$Comp
L Connector_Generic:Conn_01x03 J5
U 1 1
P 6250 700
F 0 "J5" V 6250 500 50  0000 R CNN
F 1 "CY" V 6350 850 50  0000 R CNN
F 2 "Connector_PinHeader_2.54mm:PinHeader_1x03_P2.54mm_Vertical" H 6250 700 50  0001 C CNN
F 3 "~" H 6250 700 50  0001 C CNN
	1    6250 700 
	0    -1   -1   0   
$EndComp
$Comp
L Connector_Generic:Conn_01x03 J6
U 1 1
P 6250 1550
F 0 "J6" V 6250 1350 50  0000 R CNN
F 1 "CC" V 6350 1700 50  0000 R CNN
F 2 "Connector_PinHeader_2.54mm:PinHeader_1x03_P2.54mm_Vertical" H 6250 1550 50  0001 C CNN
F 3 "~" H 6250 1550 50  0001 C CNN
	1    6250 1550
	0    -1   1    0   
$EndComp
Connection ~ 8950 550 
Connection ~ 5350 550 
Wire Bus Line
	5350 550  8950 550 
Wire Wire Line
	6150 1050 6150 900 
Wire Wire Line
	5450 1050 6150 1050
Wire Wire Line
	6150 1200 6150 1350
Wire Wire Line
	5450 1200 6150 1200
Wire Wire Line
	6250 900  6250 1050
Wire Wire Line
	6250 1350 6250 1200
$Comp
L Power2:GND #PWR018
U 1 1
P 6700 1350
F 0 "#PWR018" H 6700 1100 50  0001 C CNN
F 1 "GND" H 6705 1177 50  0000 C CNN
F 2 "" H 6700 1350 50  0001 C CNN
F 3 "" H 6700 1350 50  0001 C CNN
	1    6700 1350
	1    0    0    -1  
$EndComp
Wire Wire Line
	6350 900  6350 1350
Wire Wire Line
	6350 1350 6700 1350
Connection ~ 6350 1350
$Comp
L Connector_Generic:Conn_01x02 J4
U 1 1
P 3700 1850
F 0 "J4" H 3618 1525 50  0000 C CNN
F 1 "9V-Unreg" H 3618 1616 50  0000 C CNN
F 2 "Connector_PinHeader_2.54mm:PinHeader_1x02_P2.54mm_Vertical" H 3700 1850 50  0001 C CNN
F 3 "~" H 3700 1850 50  0001 C CNN
	1    3700 1850
	-1   0    0    1   
$EndComp
$Comp
L Power2:GND #PWR0101
U 1 1
P 3900 1850
F 0 "#PWR0101" H 3900 1600 50  0001 C CNN
F 1 "GND" H 3905 1677 50  0000 C CNN
F 2 "" H 3900 1850 50  0001 C CNN
F 3 "" H 3900 1850 50  0001 C CNN
	1    3900 1850
	1    0    0    -1  
$EndComp
NoConn ~ 2650 800 
NoConn ~ 2650 2150
$Comp
L Connector_Generic:Conn_01x05 J8
U 1 1
P 10600 1100
F 0 "J8" H 10518 675 50  0000 C CNN
F 1 "AudioJack" H 10518 766 50  0000 C CNN
F 2 "CPU2:Audio_SJ1-3535NG" H 10600 1100 50  0001 C CNN
F 3 "~" H 10600 1100 50  0001 C CNN
	1    10600 1100
	1    0    0    1   
$EndComp
Wire Bus Line
	8950 550  9650 550 
Wire Bus Line
	9650 550  9650 1100
Connection ~ 9650 550 
Wire Bus Line
	9650 550  10750 550 
Wire Wire Line
	9750 1200 10400 1200
$Comp
L Power2:GND #PWR0102
U 1 1
P 10400 1300
F 0 "#PWR0102" H 10400 1050 50  0001 C CNN
F 1 "GND" H 10405 1127 50  0000 C CNN
F 2 "" H 10400 1300 50  0001 C CNN
F 3 "" H 10400 1300 50  0001 C CNN
	1    10400 1300
	1    0    0    -1  
$EndComp
Wire Wire Line
	2500 5350 2500 6500
Wire Wire Line
	4650 4950 4650 5500
Connection ~ 4750 4550
Wire Wire Line
	4750 4550 4750 4450
Wire Wire Line
	5350 4450 7500 4450
$Comp
L Connector_Generic:Conn_01x08 J9
U 1 1
P 10150 2700
F 0 "J9" H 10230 2692 50  0000 L CNN
F 1 "Conn_01x08" H 10230 2601 50  0000 L CNN
F 2 "CPU2:SVIDEO_PORT_KMDGX-4S-BS" H 10150 2700 50  0001 C CNN
F 3 "~" H 10150 2700 50  0001 C CNN
	1    10150 2700
	1    0    0    -1  
$EndComp
Wire Bus Line
	10750 2200 9400 2200
Wire Bus Line
	10750 550  10750 2200
Connection ~ 10750 2200
Entry Bus Bus
	9400 3000 9500 3100
Wire Wire Line
	9500 3100 9950 3100
Entry Bus Bus
	9400 2800 9500 2900
Wire Wire Line
	9500 2900 9950 2900
$Comp
L Power2:GND #PWR0103
U 1 1
P 9600 2550
F 0 "#PWR0103" H 9600 2300 50  0001 C CNN
F 1 "GND" H 9605 2377 50  0000 C CNN
F 2 "" H 9600 2550 50  0001 C CNN
F 3 "" H 9600 2550 50  0001 C CNN
	1    9600 2550
	1    0    0    -1  
$EndComp
Wire Wire Line
	9600 2550 9800 2550
Wire Wire Line
	9800 2800 9950 2800
Wire Wire Line
	9800 2550 9800 2600
Wire Wire Line
	9800 2600 9950 2600
Connection ~ 9800 2600
Wire Wire Line
	9800 2600 9800 2800
NoConn ~ 10400 900 
NoConn ~ 10400 1000
Text Label 9500 3100 0    50   ~ 0
CHR-OUT
Text Label 9500 2900 0    50   ~ 0
SLUM-OUT
Text Label 3800 5350 0    50   ~ 0
~AEC-Y
Text Label 3800 5950 0    50   ~ 0
~PHI-Y
Text Label 3800 7050 0    50   ~ 0
~AEC-C
Text Label 3350 4400 0    50   ~ 0
COLOR
Wire Wire Line
	6250 1050 7150 1050
Wire Wire Line
	6250 1200 7200 1200
Connection ~ 7200 1200
NoConn ~ 8300 4550
Wire Bus Line
	9400 2200 9400 3000
Wire Bus Line
	5350 550  5350 1100
Wire Wire Line
	9400 1100 10400 1100
Wire Bus Line
	10750 2200 10750 4600
Wire Bus Line
	1650 550  1650 4850
$EndSCHEMATC
